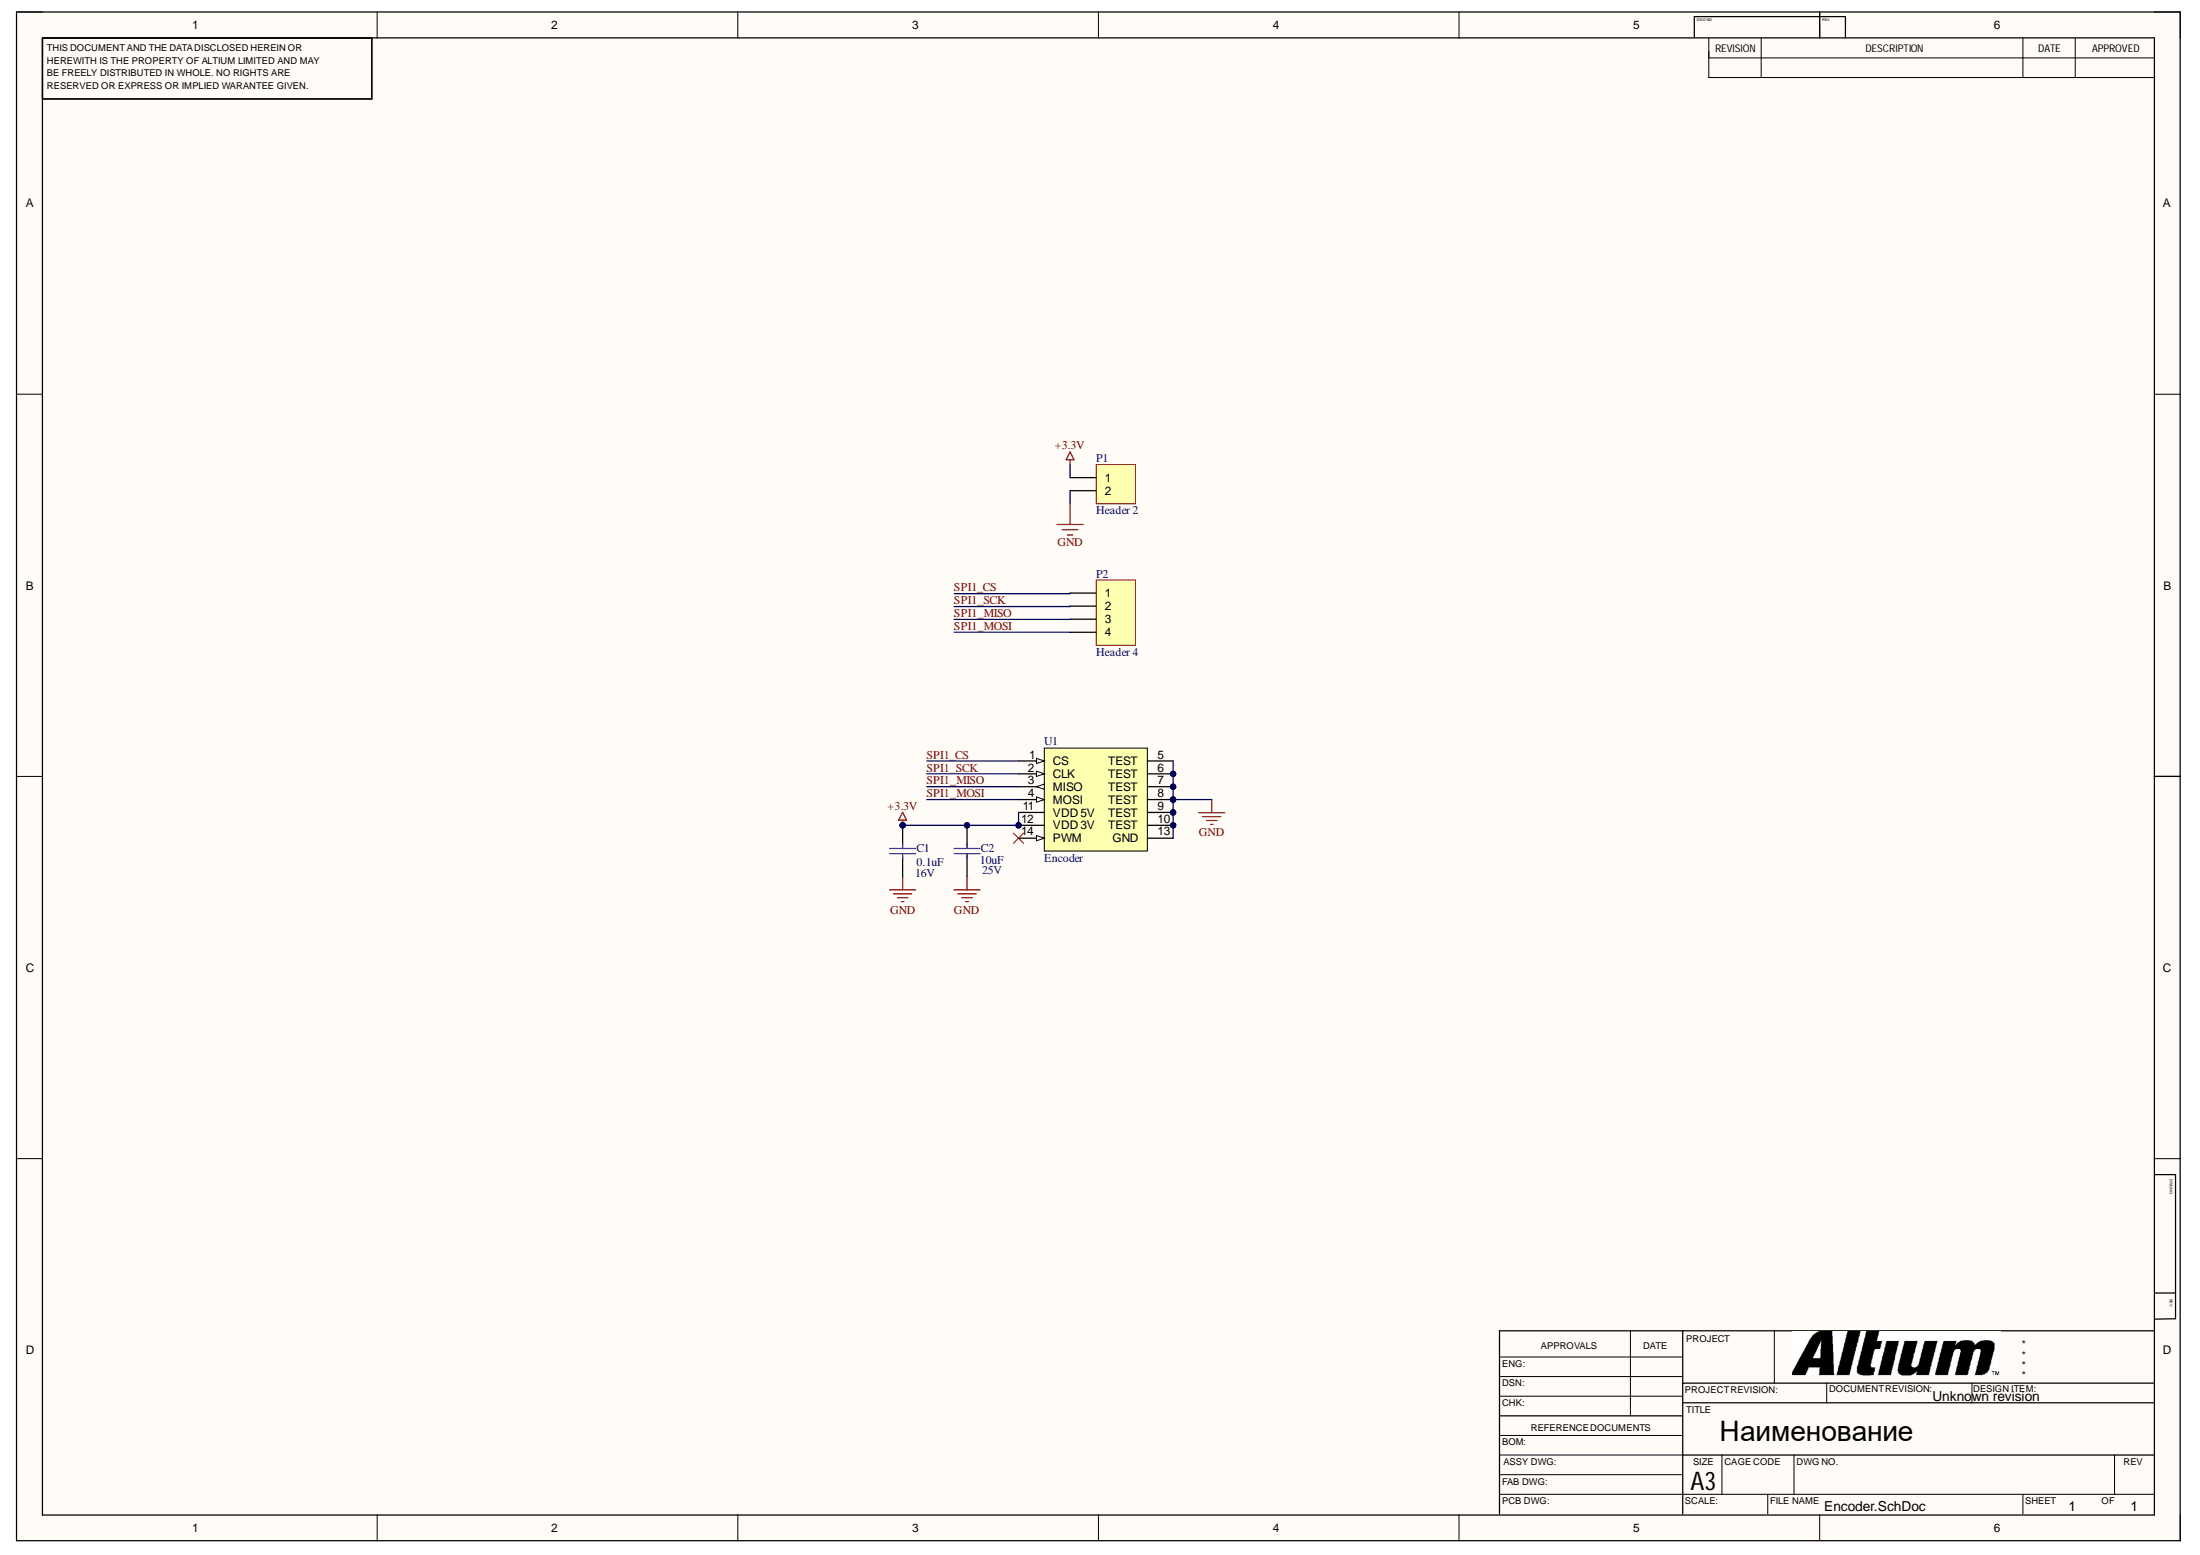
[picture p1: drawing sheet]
# Altium project Encoder.PrjPcb
1 sheet, 5 parts. Net scope: global (net labels, ports and power ports of the same name join across sheets).
Board file: Encoder.PcbDoc

## Sheet Encoder.SchDoc: Наименование
size 420 x 297 mm; Author: Барсегян К.Р.; CompanyName: BRT; SheetNumber: 1; SheetTotal: 1; PageSetup: Record=PageOptions¦CenterHorizontal=True¦CenterVertical=True¦PrintScale=0.94¦XCorrection=1.00¦YCorrection=1.00¦PrintKind=1¦BorderSize=5000000¦LeftOffset=0¦BottomOffset=0¦Orientation=1¦PaperLength=1000¦PaperWidth=1000¦Scale=100¦PaperSource=7¦PrintQuality=-4¦MediaType=1¦DitherType=10¦PaperKind=A4¦PrintScaleMode=1; Name: Наименование

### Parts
C1  0.1uF  Voltage: 16V  [0603 Capicator]
C2  10uF  Voltage: 25V  [0603 Capicator]
P1  Header 2  [HDR1X2]
P2  Header 4  [HDR1X4]
U1  Encoder  [TSSOP-14]

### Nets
+3.3V: C1.1 C2.1 P1.1 U1.11(VDD_5V) U1.12(VDD_3V)
GND: C1.2 C2.2 P1.2 U1.5(TEST) U1.6(TEST) U1.7(TEST) U1.8(TEST) U1.9(TEST) U1.10(TEST) U1.13(GND)
SPI1_CS: P2.1 U1.1(CS)
SPI1_MISO: P2.3 U1.3(MISO)
SPI1_MOSI: P2.4 U1.4(MOSI)
SPI1_SCK: P2.2 U1.2(CLK)

Not connected (* = marked no-connect by the designer): U1 14(PWM)*
